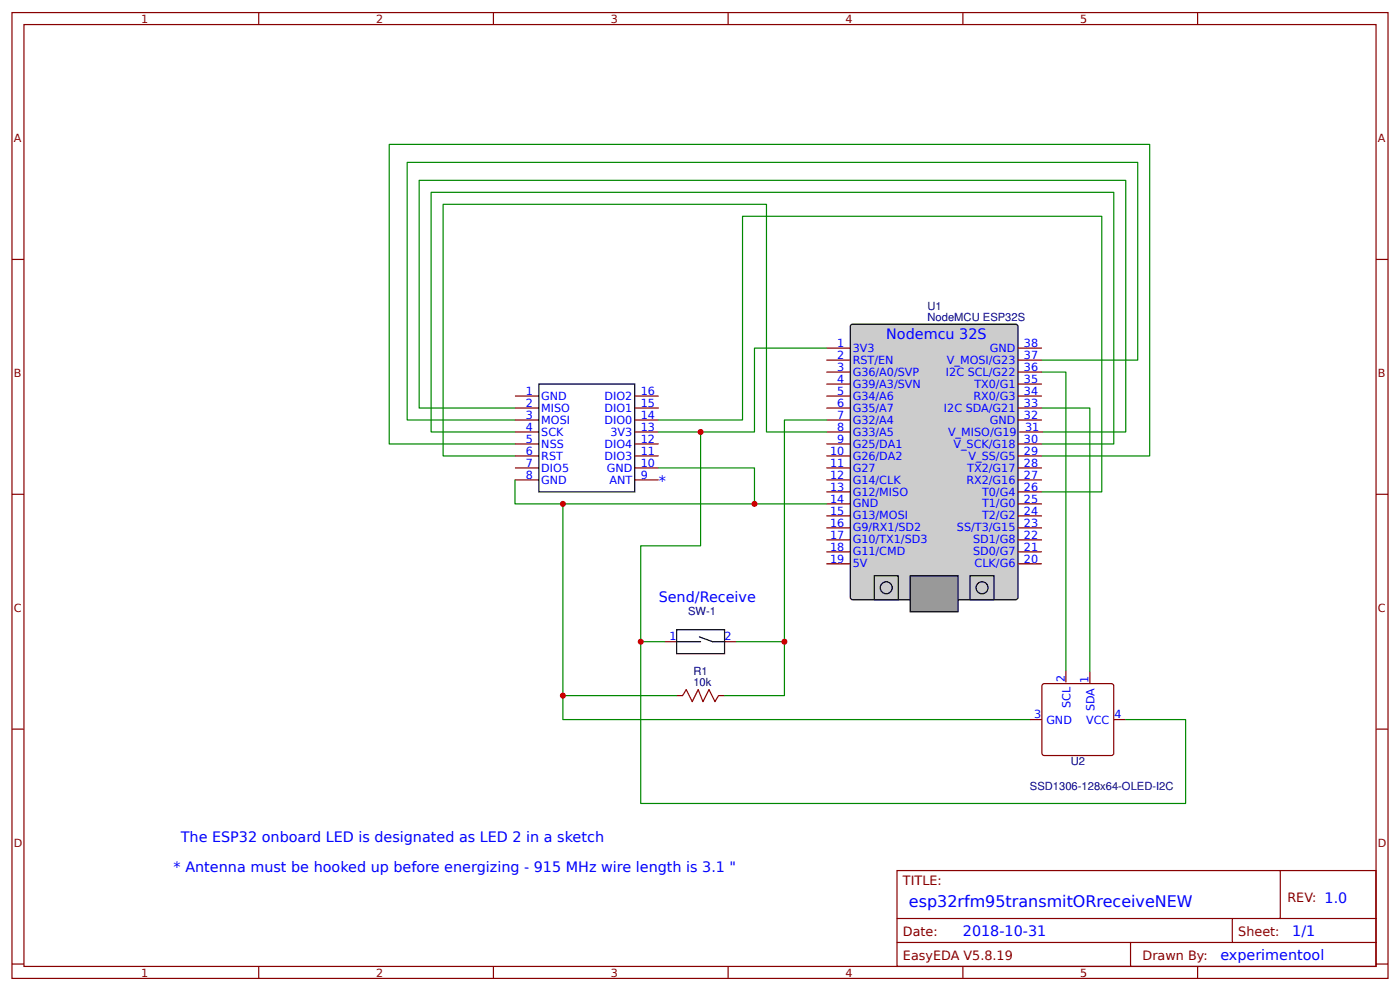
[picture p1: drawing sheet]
<svg xmlns="http://www.w3.org/2000/svg" width="309mm" height="219mm" viewBox="0 0 309 219" stroke-linecap="round" stroke-linejoin="round" font-family="sans-serif">
<g fill="none" stroke="#800" stroke-width=".26">
<path d="M2.6 2.8h304.1v213.2h-304.1zM5.3 5.4h298.7v208h-298.7zM57.1 2.8v2.6M109 2.8v2.6M160.9 2.8v2.6M212.7 2.8v2.6M264.6 2.8v2.6M2.6 57.3h2.7M304 57.3h2.7M2.6 109.1h2.7M304 109.1h2.7M2.6 161h2.7"/>
<path d="M304 161h2.7M198.2 192.2h105.8v21.2h-105.8zM282.8 192.2v10.6M2.6 212.9h2.7M57.1 213.4v2.6M109 213.4v2.6M160.9 213.4v2.6M198.2 202.8h105.8M198.2 208.1h105.8M212.7 213.4v2.6M249.8 208.1v5.3M264.6 213.4v2.6"/>
<path d="M272.3 202.8v5.3M304 212.9h2.7"/>
</g>
<path d="M187.9 71.8l.5-.2h36l.4 .2 .1 60.1-.3 .5h-36.2l-.5-.2z" fill="#ccc" stroke="#000" stroke-width=".26"/>
<g fill="none" stroke="#800" stroke-width=".26">
<path d="M182.6 79.5h5.3M182.6 76.9h5.3M224.9 79.5h5.3M224.9 76.9h5.3M182.6 82.2h5.3M182.6 84.8h5.3M182.6 87.4h5.3M182.6 90.1h5.3M182.6 92.7h5.3M182.6 95.4h5.3M182.6 98h5.3M224.9 82.2h5.3"/>
<path d="M224.9 84.8h5.3M224.9 87.4h5.3M224.9 90.1h5.3M224.9 92.7h5.3M224.9 98h5.3M225.2 95.4h5.3M182.6 100.7h5.3M182.6 103.3h5.3M182.6 106h5.3M182.6 108.6h5.3M182.6 111.3h5.3M182.6 113.9h5.3"/>
<path d="M182.6 116.5h5.3M182.6 119.2h5.3M224.9 100.7h5.3M224.9 103.3h5.3M224.9 106h5.3M224.9 108.6h5.3M224.9 111.3h5.3M224.9 113.9h5.3M224.9 116.5h5.3M224.9 119.2h5.3M182.6 121.8h5.3M182.6 124.5h5.3"/>
<path d="M224.9 121.8h5.3M224.9 124.5h5.3"/>
</g>
<path d="M201.1 127.1h10.6v8h-10.6z" fill="#999" stroke="#000" stroke-width=".26"/>
<g fill="none" stroke="#000" stroke-width=".26">
<path d="M119.1 84.8h21.1v23.8h-21.1zM149.5 139h10.6v5.3h-10.6zM193.1 127.1h5.3v5.3h-5.3zM214.3 127.1h5.3v5.3h-5.3zM149.5 141.7h5.3M154.5 140.6l2.9 1.1h2.7"/>
<circle cx="195.8" cy="129.8" r="1.32"/>
<circle cx="217" cy="129.8" r="1.32"/>
</g>
<g fill="none" stroke="#800" stroke-width=".26">
<path d="M113.8 87.4h5.3M113.8 90.1h5.3M113.8 92.7h5.3M113.8 95.4h5.3M113.8 98h5.3M140.2 87.4h5.3M140.2 90.1h5.3M140.2 92.7h5.3M140.2 95.4h5.3M140.2 98h5.3M113.8 100.7h5.3M113.8 103.3h5.3"/>
<path d="M113.8 106h5.3M140.2 100.7h5.3M140.2 103.3h5.3M140.2 106h5.3M146.8 141.7h2.7M149.5 153.6h1.3M158.7 153.6h1.4M160.1 141.7h2.6M227.5 158.9h2.7M230.3 151.2l.4-.3 15.1 .1 .3 .5-.1 15.1-.5 .2-15.1-.1-.2-.4zM235.5 148v2.7M240.8 148.3v2.6"/>
<path d="M246.1 158.9h2.6"/>
</g>
<g fill="none" stroke="#080" stroke-width=".26">
<path d="M182.6 76.9h-15.9v18.5h-21.2M230.2 79.5h21.2v-43.6h-161.4v56.8h23.8M113.8 98h-27.8v-66.1h168v68.8h-23.8M113.8 90.1h-21.2v-50.3h156.1v55.6h-18.2M113.8 95.4h-18.6v-52.9h150.9v55.5h-15.9M145.5 92.7h18.5v-44.9h79.4v60.8h-13.2M154.8 95.4v25.1h-13.2v21.2h5.2M182.6 95.4h-13.3v-50.3h-71.4v55.6h15.9M182.6 92.7h-9.3v49h-10.6M230.2 82.2h5.3v65.8M230.2 90.1h10.6v58.2M113.8 106v5.3h68.8"/>
<path d="M124.4 111.3v42.3h25.1M145.5 103.3h21.2v8M124.4 153.6v5.3h103.1M141.6 141.7v35.7h120.3v-18.5h-13.2M173.3 141.7v11.9h-13.2"/>
</g>
<path d="M150.8 153.6l.8-1.3 1.3 2.6 1.4-2.6 1 2.6 1.3-2.6 1.4 2.6 .7-1.3" fill="none" stroke="#a00000" stroke-width=".26"/>
<g fill="#c00">
<circle cx="124.4" cy="153.6" r=".66"/>
<circle cx="124.4" cy="111.3" r=".66"/>
<circle cx="166.7" cy="111.3" r=".66"/>
<circle cx="173.3" cy="141.7" r=".66"/>
<circle cx="154.8" cy="95.4" r=".66"/>
<circle cx="141.6" cy="141.7" r=".66"/>
</g>
<text font-size="3.5" fill="#00f" x="200.8" y="200.2">esp32rfm95transmitORreceiveNEW</text>
<g font-size="3.2" fill="#00f">
<text x="195.8" y="74.8">Nodemcu 32S</text>
<text x="145.5" y="107.3">*</text>
<text x="145.5" y="133">Send/Receive</text>
<text x="40" y="185.9">The ESP32 onboard LED is designated as LED 2 in a sketch</text>
<text x="38.4" y="192.5">* Antenna must be hooked up before energizing - 915 MHz wire length is 3.1 &quot;</text>
<text x="212.7" y="206.8">2018-10-31</text>
<text x="285.5" y="206.8">1/1</text>
<text x="269.6" y="212.1">experimentool</text>
</g>
<g font-size="2.8" fill="#800">
<text x="199.5" y="195.4">TITLE:</text>
<text x="284.4" y="199.1">REV: 1.0</text>
<text x="199.5" y="206.8">Date:</text>
<text x="273.6" y="206.8">Sheet:</text>
<text x="199.5" y="212.1">EasyEDA V5.8.19</text>
<text x="252.4" y="212.1">Drawn By:</text>
</g>
<g font-size="2.5" fill="#800">
<text x="31.2" y="5">1</text>
<text x="83.1" y="5">2</text>
<text x="134.9" y="5">3</text>
<text x="186.8" y="5">4</text>
<text x="238.7" y="5">5</text>
<text x="3" y="31.4">A</text>
<text x="304.4" y="31.4">A</text>
<text x="3" y="83.2">B</text>
<text x="304.4" y="83.2">B</text>
<text x="3" y="135.1">C</text>
<text x="304.4" y="135.1">C</text>
<text x="3" y="186.9">D</text>
<text x="304.4" y="186.9">D</text>
<text x="31.2" y="215.6">1</text>
<text x="83.1" y="215.6">2</text>
<text x="134.9" y="215.6">3</text>
<text x="186.8" y="215.6">4</text>
<text x="238.7" y="215.6">5</text>
</g>
<g font-size="2.5" fill="#000080">
<text x="204.9" y="70.8">NodeMCU ESP32S</text>
<text x="204.9" y="68.4">U1</text>
<text x="152" y="135.9">SW-1</text>
<text x="153.2" y="149.1">R1</text>
<text x="153.2" y="151.5">10k</text>
<text x="236.5" y="168.9">U2</text>
<text x="227.5" y="174.5">SSD1306-128x64-OLED-I2C</text>
</g>
<g font-size="2.5" fill="#00f">
<text x="185" y="76.6">1</text>
<text x="188.4" y="77.7">3V3</text>
<text x="218.7" y="77.7">GND</text>
<text x="226.2" y="76.6">38</text>
<text x="185" y="79.2">2</text>
<text x="185" y="81.9">3</text>
<text x="188.4" y="80.3">RST/EN</text>
<text x="188.4" y="82.9">G36/A0/SVP</text>
<text x="209" y="82.9">I2C SCL/G22</text>
<text x="209.2" y="80.3">V_MOSI/G23</text>
<text x="226.2" y="81.9">36</text>
<text x="226.2" y="79.2">37</text>
<text x="116.2" y="87.2">1</text>
<text x="116.2" y="89.8">2</text>
<text x="119.6" y="88.2">GND</text>
<text x="133.6" y="88.2">DIO2</text>
<text x="141.6" y="89.8">15</text>
<text x="141.6" y="87.2">16</text>
<text x="185" y="84.5">4</text>
<text x="185" y="87.2">5</text>
<text x="185" y="89.8">6</text>
<text x="188.4" y="85.6">G39/A3/SVN</text>
<text x="188.4" y="88.2">G34/A6</text>
<text x="215.1" y="88.2">RX0/G3</text>
<text x="215.3" y="85.6">TX0/G1</text>
<text x="226.2" y="89.8">33</text>
<text x="226.2" y="87.2">34</text>
<text x="226.2" y="84.5">35</text>
<text x="116.2" y="92.5">3</text>
<text x="116.2" y="95.1">4</text>
<text x="119.6" y="90.9">MISO</text>
<text x="119.6" y="93.5">MOSI</text>
<text x="133.6" y="93.5">DIO0</text>
<text x="133.6" y="90.9">DIO1</text>
<text x="141.6" y="95.1">13</text>
<text x="141.6" y="92.5">14</text>
<text x="185" y="92.5">7</text>
<text x="185" y="95.1">8</text>
<text x="188.4" y="90.9">G35/A7</text>
<text x="188.4" y="93.5">G32/A4</text>
<text x="208.5" y="90.9">I2C SDA/G21</text>
<text x="218.7" y="93.5">GND</text>
<text x="226.2" y="92.5">32</text>
<text x="226.5" y="95.1">31</text>
<text x="116.2" y="97.8">5</text>
<text x="116.2" y="100.4">6</text>
<text x="119.6" y="96.2">SCK</text>
<text x="119.6" y="98.8">NSS</text>
<text x="119.6" y="101.5">RST</text>
<text x="133.6" y="101.5">DIO3</text>
<text x="133.6" y="98.8">DIO4</text>
<text x="134.9" y="96.2">3V3</text>
<text x="141.6" y="100.4">11</text>
<text x="141.6" y="97.8">12</text>
<text x="183.4" y="100.4">10</text>
<text x="185" y="97.8">9</text>
<text x="188.4" y="96.2">G33/A5</text>
<text x="188.4" y="98.8">G25/DA1</text>
<text x="188.4" y="101.5">G26/DA2</text>
<text x="209.4" y="96.2">V_MISO/G19</text>
<text x="210.6" y="98.8">V_SCK/G18</text>
<text x="214" y="101.5">V_SS/G5</text>
<text x="226.2" y="100.4">29</text>
<text x="226.2" y="97.8">30</text>
<text x="116.2" y="103.1">7</text>
<text x="116.2" y="105.7">8</text>
<text x="119.6" y="104.1">DIO5</text>
<text x="119.6" y="106.8">GND</text>
<text x="134" y="104.1">GND</text>
<text x="134.7" y="106.8">ANT</text>
<text x="141.6" y="105.7">9</text>
<text x="141.6" y="103.1">10</text>
<text x="183.4" y="103.1">11</text>
<text x="183.4" y="105.7">12</text>
<text x="188.4" y="104.1">G27</text>
<text x="188.4" y="106.8">G14/CLK</text>
<text x="213.5" y="106.8">RX2/G16</text>
<text x="213.7" y="104.1">TX2/G17</text>
<text x="226.2" y="105.7">27</text>
<text x="226.2" y="103.1">28</text>
<text x="183.4" y="108.3">13</text>
<text x="183.4" y="111">14</text>
<text x="183.4" y="113.6">15</text>
<text x="188.4" y="109.4">G12/MISO</text>
<text x="188.4" y="112.1">GND</text>
<text x="217" y="112.1">T1/G0</text>
<text x="217" y="109.4">T0/G4</text>
<text x="226.2" y="113.6">24</text>
<text x="226.2" y="111">25</text>
<text x="226.2" y="108.3">26</text>
<text x="183.4" y="116.3">16</text>
<text x="183.4" y="118.9">17</text>
<text x="188.4" y="114.7">G13/MOSI</text>
<text x="188.4" y="117.3">G9/RX1/SD2</text>
<text x="188.4" y="120">G10/TX1/SD3</text>
<text x="211.4" y="117.3">SS/T3/G15</text>
<text x="215" y="120">SD1/G8</text>
<text x="217" y="114.7">T2/G2</text>
<text x="226.2" y="118.9">22</text>
<text x="226.2" y="116.3">23</text>
<text x="183.4" y="121.6">18</text>
<text x="183.4" y="124.2">19</text>
<text x="188.4" y="122.6">G11/CMD</text>
<text x="188.4" y="125.3">5V</text>
<text x="215" y="122.6">SD0/G7</text>
<text x="215.3" y="125.3">CLK/G6</text>
<text x="226.2" y="124.2">20</text>
<text x="226.2" y="121.6">21</text>
<text x="147.9" y="141.4">1</text>
<text x="160.1" y="141.4">2</text>
<text x="235.2" y="150.5" transform="rotate(-90 235.2 150.5)">2</text>
<text x="240.5" y="150.8" transform="rotate(-90 240.5 150.8)">1</text>
<text x="228.5" y="158.6">3</text>
<text x="231.2" y="159.9">GND</text>
<text x="236.5" y="156.3" transform="rotate(-90 236.5 156.3)">SCL</text>
<text x="239.9" y="159.9">VCC</text>
<text x="241.8" y="157" transform="rotate(-90 241.8 157)">SDA</text>
<text x="246.2" y="158.6">4</text>
</g>
</svg>
